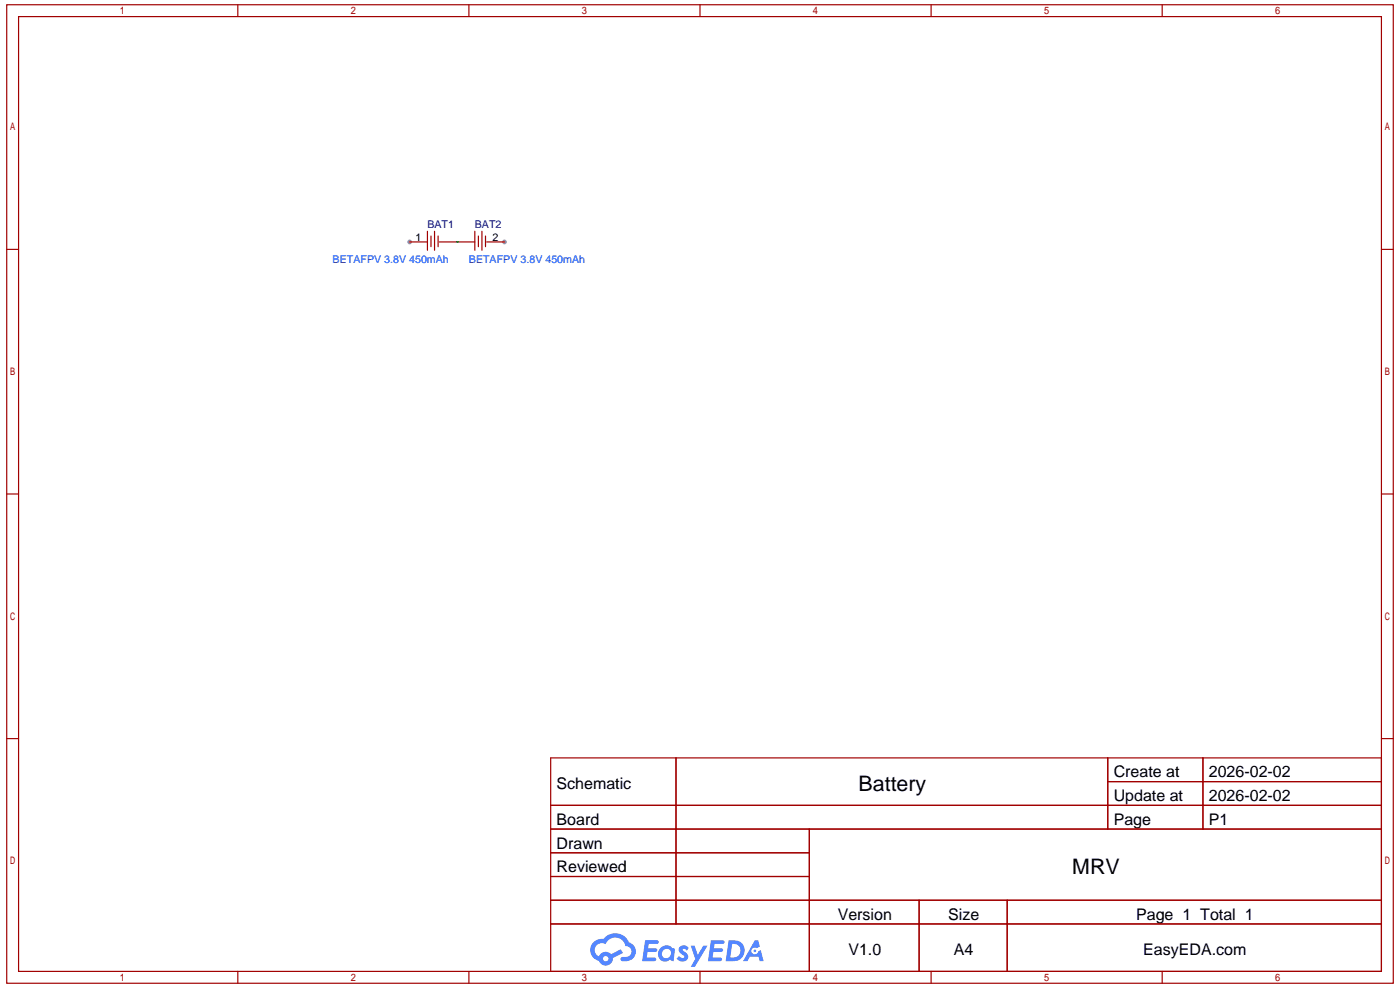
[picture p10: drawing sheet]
<svg xmlns="http://www.w3.org/2000/svg" width="297mm" height="210mm" viewBox="0 0 297 210" stroke-linecap="round" stroke-linejoin="round" font-family="sans-serif">
<g fill="#999">
<circle cx="87" cy="51.3" r=".5"/>
<circle cx="107.1" cy="51.3" r=".5"/>
</g>
<g fill="none" stroke="#a10000" stroke-width=".25">
<path d="M1.4 1h294.4v207.5h-294.4zM3.9 3.5h289.3v202.5h-289.3zM50.5 1v2.5M99.5 1v2.5M148.6 1v2.5M197.6 1v2.5M246.7 1v2.5M1.4 52.9h2.5M293.2 52.9h2.6M1.4 104.8h2.5M293.2 104.8h2.6M1.4 156.7h2.5"/>
<path d="M293.2 156.7h2.6M116.9 160.7h176.3v45.3h-176.3zM116.9 170.8h176.3M116.9 175.8h176.3M143.5 160.7v35.3M171.8 175.8v30.2M235.1 160.7v15.1M235.1 165.8h58.1M255.4 160.7v15.1M116.9 180.9h54.9M116.9 190.9h176.3M116.9 185.9h54.9"/>
<path d="M116.9 196h176.3M195.1 190.9v15.1M213.8 190.9v15.1M50.5 206v2.5M99.5 206v2.5M148.6 206v2.5M197.6 206v2.5M246.7 206v2.5"/>
</g>
<g fill="#5487ff">
<path d="M144.4 200.8a1.29 1.29 0 0 1 1.8 .2l-.4 .7a.54 .54 0 0 0-.9-.3l.1 .2a1.27 1.27 0 0 1 .8 2 1.52 1.52 0 0 1-2.2-.3l.5-.6 .8 .5a.31 .31 0 0 0 .4-.3 .31 .31 0 0 0-.3-.3 1.11 1.11 0 0 1-.6-1.8z"/>
<path d="M146.6 200.6h.8l.7 1.9 1.2-1.9h.9l-2.7 4.5h-.9l1-1.7z"/>
<path d="M136.9 199.4h1.7a1.29 1.29 0 0 1 1.2 .2 .39 .39 0 0 1-.4 .6h-1.7l-.1 .9h1.6a.39 .39 0 0 1 .3 .5 .39 .39 0 0 1-.4 .3h-1.6l-.2 1.2h1.3a.45 .45 0 0 1 .5 .1 .45 .45 0 0 1 .2 .5l-.4 .2h-2.6z"/>
<path d="M150.9 199.4h1.6a1.31 1.31 0 0 1 1.3 .2 .39 .39 0 0 1-.4 .6h-1.7l-.2 .9h1.7a.39 .39 0 0 1 .3 .5 .39 .39 0 0 1-.4 .3h-1.7l-.1 1.2h1.3a.45 .45 0 0 1 .5 .1 .45 .45 0 0 1 .1 .5l-.3 .2h-2.6z"/>
<path d="M160.2 199.4h.7l.4 1.4-.6 .3a.75 .75 0 0 0-1.1 .3 .75 .75 0 0 0 .4 1 .75 .75 0 0 0 1-.6l.5-.3 .6 2.4h-.8l-.3-1h-1.8l-.5 1h-1z"/>
<path d="M154.7 199.4l-.7 4.5h1.5a2.25 2.25 0 0 0 2.6-2.3 2.25 2.25 0 0 0-2.7-2.2zM155.4 200.2a1.49 1.49 0 0 1 1.8 1.5 1.49 1.49 0 0 1-1.9 1.4h-.3z"/>
<path d="M140.1 201.2a1.57 1.57 0 0 0-.1 2.2 1.57 1.57 0 0 0 2.2 .1l.8 .4 .3-2.5-.2-.3h-.4a1.58 1.58 0 0 0-2.6 .1zM140.8 201.6a.97 .97 0 0 1 1.6 .4 .97 .97 0 0 1-1 1.2 .93 .93 0 0 1-.9-.6 .93 .93 0 0 1 .3-1z"/>
<path d="M126 199.8a2.34 2.34 0 0 0 1.1 4 1.53 1.53 0 0 0 1.8 1 1.53 1.53 0 0 0 1.2-1.6l2.1-1.1-.4-.8-2.1 1.1a1.56 1.56 0 0 0-2.6 .4 1.48 1.48 0 0 1-.7-2 1.48 1.48 0 0 1 2.2-.5 2.21 2.21 0 0 1 2.2-1.4 2.21 2.21 0 0 1 2 1.8 1.15 1.15 0 0 1 1.2 1 1.15 1.15 0 0 1-1 1.3h-.7a.46 .46 0 0 0-.6 .3 .46 .46 0 0 0 .4 .6 2.15 2.15 0 0 0 2.5-1 2.15 2.15 0 0 0-.3-2.6l-.8-.4a3.2 3.2 0 0 0-5.4-.8l-1.1 .1zM128 203.3a.6 .6 0 0 1 1.2 0 .6 .6 0 0 1-1.2 0z"/>
<circle cx="160.2" cy="201.7" r=".28"/>
</g>
<path d="M87 51.3h3.7M90.7 49.1v4M91.5 50.1v2.2M92.2 49.1v4M93 50.1v2.2M93.2 51.3h7.6M100.8 49.1v4M101.5 50.1v2.2M102.3 49.1v4M103.1 50.1v2.2M103.3 51.3h3.8" fill="none" stroke="#a10000" stroke-width=".25"/>
<path d="M97 51.3h.1" fill="none" stroke="#008700" stroke-width=".25"/>
<g font-size="4.5">
<text x="182.3" y="167.7">Battery</text>
<text x="227.6" y="185.3">MRV</text>
</g>
<g font-size="3.4">
<text x="118.2" y="167.4">Schematic</text>
<text x="236.4" y="164.9">Create at</text>
<text x="256.6" y="164.9">2026-02-02</text>
<text x="236.4" y="169.9">Update at</text>
<text x="256.6" y="169.9">2026-02-02</text>
<text x="118.2" y="174.9">Board</text>
<text x="118.2" y="180">Drawn</text>
<text x="236.4" y="174.9">Page</text>
<text x="256.6" y="174.9">P1</text>
<text x="118.2" y="185">Reviewed</text>
<text x="177.8" y="195.1">Version</text>
<text x="201.3" y="195.1">Size</text>
<text x="241.2" y="195.1">Page 1 Total 1</text>
<text x="180.1" y="202.6">V1.0</text>
<text x="202.5" y="202.6">A4</text>
<text x="242.7" y="202.6">EasyEDA.com</text>
</g>
<g font-size="2.3">
<text x="88.2" y="51.1">1</text>
<text x="104.6" y="51.1">2</text>
</g>
<g font-size="2.3" fill="#000080">
<text x="90.7" y="48.3">BAT1</text>
<text x="100.8" y="48.3">BAT2</text>
</g>
<g font-size="2.3" fill="#00f">
<text x="70.6" y="55.9">BETAFPV 3.8V 450mAh</text>
<text x="99.5" y="55.9">BETAFPV 3.8V 450mAh</text>
</g>
</svg>
